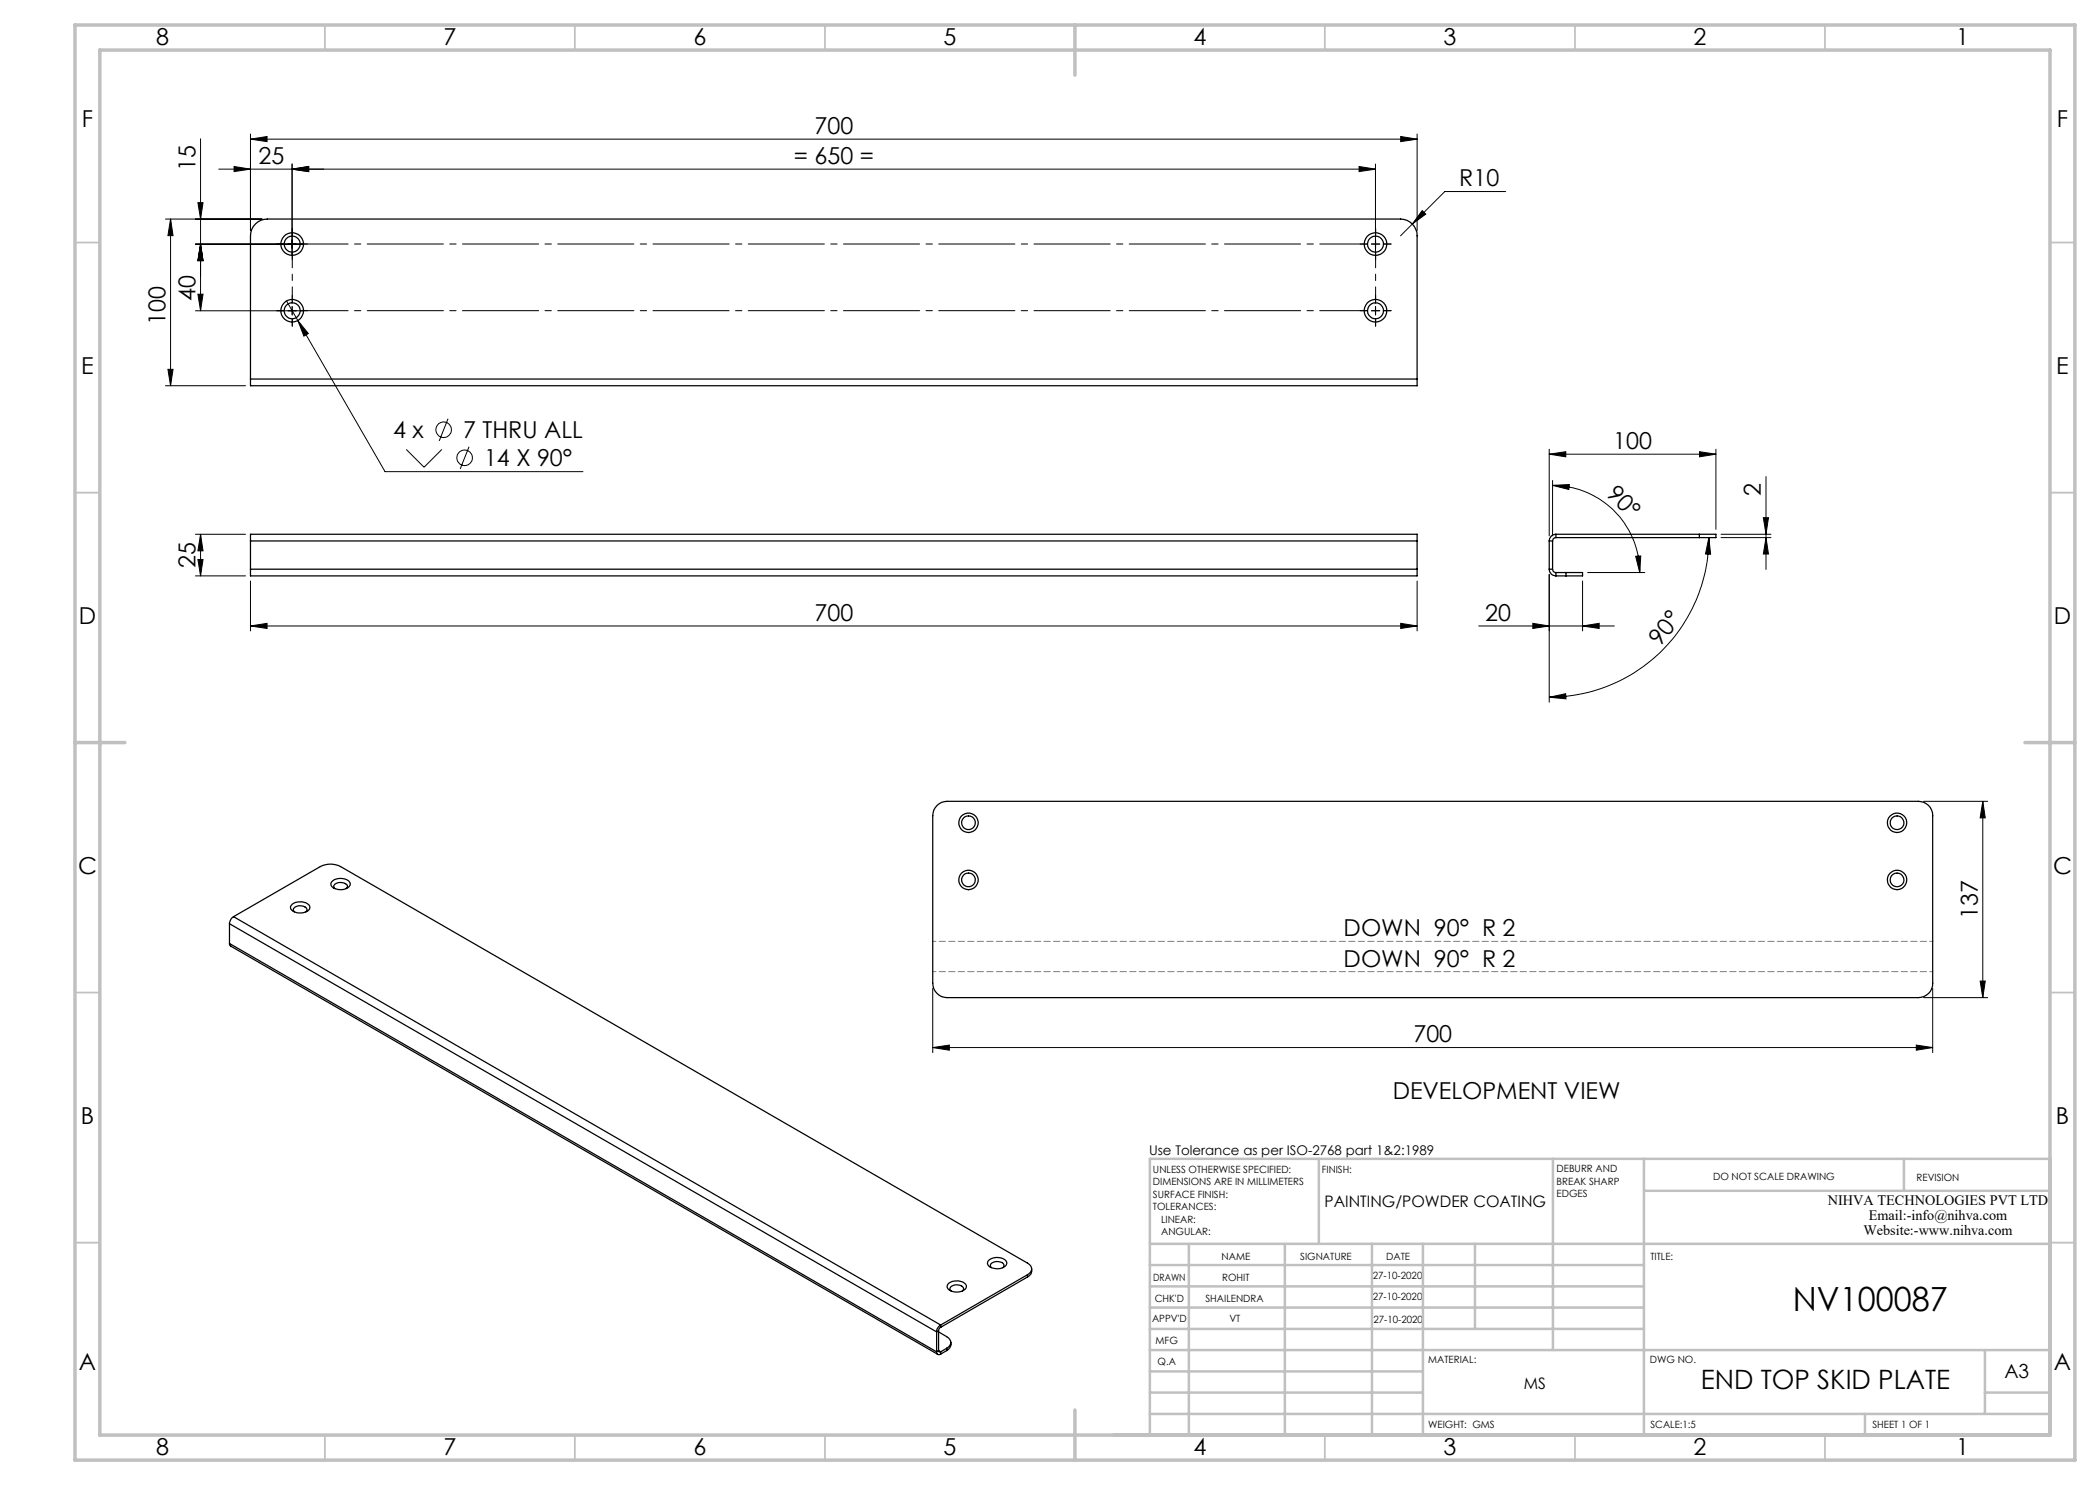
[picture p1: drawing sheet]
<svg xmlns="http://www.w3.org/2000/svg" width="420mm" height="297mm" viewBox="0 0 420 297" stroke-linecap="round" stroke-linejoin="round" font-family="sans-serif">
<g fill="none" stroke="#000" stroke-width=".2">
<path d="M40.1 27.8v34.4M46.8 33.3l3.3 .5-3.3 .5zM50.1 27.8l3.3-.5v1zM50.1 26.8v19.3M50.1 27.8h233.3M58.4 33.8l3.3-.5v1zM58.4 32.8v18.1M271.8 33.3l3.3 .5-3.3 .5zM275.1 32.8v18.1M275.1 33.8h-231.4M280.1 27.3l3.3 .5-3.3 .5zM283.4 26.8v19.3"/>
<path d="M301.1 38.3h-12.1l-8.9 8.9M33.1 43.8h19.3M34.1 43.8l.5 3.3h-1zM34.1 43.8v33.3M39.1 48.8h21.4M39.6 40.5h1l-.5 3.3zM39.6 58.8h1l-.5 3.4zM40.1 48.8l.5 3.3h-1zM274.3 48.8h1.6M284.4 42.1l.8 .7-2.7 2zM33.1 77.1h16M33.6 73.9h1l-.5 3.2z"/>
<path d="M39.1 62.2h21.4M57.3 60.2l2.3 3.9M58.4 61.3v1.7M59.6 64.1l2.1 2.6-.9 .5zM59.6 64.1l17.4 30.2h39.6M274.3 62.2h1.6M275.1 61.3v1.7M81.2 89.9l3.6 3.5 3.6-3.5M89.6 83.7l-1.8 4.5M93.8 89.4l-1.8 4.4M309.8 90.8l3.4-.5v1.1zM309.8 89.8v17.4"/>
<path d="M309.8 90.8h33.4M310.5 97.1l3.4-.2-.1 1zM310.5 97.1a17.4 17.4 0 0 1 17.4 17.4M310.5 96.1v11.1M339.9 90.3l3.3 .5-3.3 .6zM343.2 89.8v16.1M353.2 95.3v18.6M39.1 106.9h10M39.1 115.2h10M39.6 111.9h1l-.5 3.3zM40.1 106.9l.5 3.3h-1zM40.1 106.9v8.3"/>
<path d="M50.1 116.2v10M283.4 116.2v10M309.8 114.9v25.5M316.5 116.2v10M317.5 114.5h11.5M327.1 111.3l1.1-.1-.3 3.3zM341.8 107.5l.3 3.3h-1zM341.8 107.5a31.9 31.9 0 0 1-32 31.9M344.2 106.9h10M344.2 107.5h10M352.7 103.5h1l-.5 3.4zM353.2 107.5l.5 3.3h-1z"/>
<path d="M50.1 125.2l3.3-.5v1zM50.1 125.2h233.3M280.1 124.7l3.3 .5-3.3 .5zM295.7 125.2h27.2M306.6 124.7l3.2 .5-3.2 .5zM309.8 139.4l3.3-.7 .1 1.1zM316.5 125.2l3.3-.5v1zM384.7 160.3h12.8M396.6 160.3l.5 3.3h-1.1zM396.6 160.3v39.2M186.5 197.7v12.8M384.7 199.5h12.8"/>
<path d="M386.5 197.7v12.8M396 196.2h1.1l-.5 3.3zM186.5 209.5l3.4-.5v1zM186.5 209.5h200M383.3 209l3.2 .5-3.2 .5z"/>
<circle cx="88.7" cy="86" r="1.55"/>
<circle cx="92.9" cy="91.6" r="1.55"/>
</g>
<g fill="none" stroke="#000" stroke-width=".2" stroke-dasharray="15.2 1.3 1.3 1.3">
<path d="M56.8 48.8h-1.4M58.5 47.1v-1.4M58.5 50.5v1.4M60.1 48.8h1.5M273.5 48.8h-1.5M275.1 47.1v-1.4M275.1 50.5v1.4M275.1 48.8v-.8M275.1 48.8h-.8M275.1 48.8v.8M275.1 48.8h.9M276.8 48.8h1.4"/>
<path d="M56.8 62.1h-1.4M58.5 60.5v-1.5M58.5 63.8v1.4M58.5 62.1v-.8M58.5 62.1h-.9M58.5 62.1v.9M58.5 62.1h.8M60.1 62.1h1.5M273.5 62.1h-1.5M275.1 60.5v-1.5M275.1 63.8v1.4M275.1 62.1v-.8"/>
<path d="M275.1 62.1h-.8M275.1 62.1v.9M275.1 62.1h.9M276.8 62.1h1.4"/>
</g>
<path d="M60.1 48.8h213.4M60.1 62.1h213.4" fill="none" stroke="#000" stroke-width=".2" stroke-dasharray="15.2 1.3 1.3 1.3" stroke-dashoffset="5.7"/>
<path d="M58.5 60.5v-10M275.1 60.5v-10" fill="none" stroke="#000" stroke-width=".2" stroke-dasharray="15.2 1.3 1.3 1.3" stroke-dashoffset="12.1"/>
<path d="M186.6 188.3h200M186.6 194.3h200" fill="none" stroke="#808080" stroke-width=".2" stroke-dasharray="1.3 .6" stroke-dashoffset=".6"/>
<g fill="none" stroke="#c0c0c0" stroke-width=".35">
<path d="M65 5v5M115 5v5M165 5v5M265 5v5M315 5v5M365 5v5M15 48.5h5M410 48.5h5M15 98.5h5M410 98.5h5M15 198.5h5M410 198.5h5"/>
<path d="M15 248.5h5M410 248.5h5M65 287v5M115 287v5M165 287v5M265 287v5M315 287v5M365 287v5"/>
</g>
<g fill="none" stroke="#c0c0c0" stroke-width=".5">
<path d="M263.8 231.8v17M310.6 231.8v38.2M328.8 231.8v55.2M328.8 238.2h81.2M380.8 231.8v6.4M410 231.8h-180v55.2M230 248.8h180M230 257.3h98.8M230 253h98.8M237.8 248.8v38.2M257 248.8v38.2M274.4 248.8v38.2"/>
<path d="M284.6 248.8v38.2M295 248.8v17M230 265.8h98.8M230 261.5h98.8M230 278.5h54.6M230 274.3h54.6M230 270h180M397 278.5h13M397 270v12.8M230 282.8h180M373 282.8v4.2"/>
</g>
<path d="M15 5h400v287h-400zM20 10h390v277h-390zM215 5v10M15 148.5h10M405 148.5h10M215 282v10" fill="none" stroke="#c0c0c0" stroke-width=".7"/>
<g fill="#000">
<path d="M46.8 33.3l3.3 .5-3.3 .5zM58.4 33.8l3.3-.5v1zM50.1 27.8l3.3-.5v1zM280.1 27.3l3.3 .5-3.3 .5z"/>
<path d="M58.4 33.8l3.3-.5v1zM271.8 33.3l3.3 .5-3.3 .5zM59.6 64.1l1.2 3.1 .9-.5zM284.4 42.1l-1.9 2.7 2.7-2z"/>
<path d="M40.1 106.9l.5 3.3h-1zM39.6 111.9h1l-.5 3.3zM352.7 103.5h1l-.5 3.4zM353.2 107.5l.5 3.3h-1zM39.6 40.5h1l-.5 3.3zM40.1 48.8l.5 3.3h-1zM40.1 48.8l.5 3.3h-1zM39.6 58.8h1l-.5 3.4zM34.1 43.8l.5 3.3h-1zM33.6 73.9h1l-.5 3.2z"/>
<path d="M327.1 111.3l1.1-.1-.3 3.3zM310.5 97.1l3.4-.2-.1 1z"/>
<path d="M50.1 125.2l3.3-.5v1zM280.1 124.7l3.3 .5-3.3 .5z"/>
<path d="M309.8 139.4l3.3-.7 .1 1.1zM341.8 107.5l.3 3.3h-1z"/>
<path d="M306.6 124.7l3.2 .5-3.2 .5zM316.5 125.2l3.3-.5v1zM309.8 90.8l3.4-.5v1.1zM339.9 90.3l3.3 .5-3.3 .6z"/>
<path d="M396.6 160.3l.5 3.3h-1.1zM396 196.2h1.1l-.5 3.3z"/>
<path d="M186.5 209.5l3.4-.5v1zM383.3 209l3.2 .5-3.2 .5z"/>
</g>
<g fill="none" stroke="#000" stroke-width=".25">
<path d="M50.1 75.8v-28.6a3.4 3.4 0 0 1 3.3-3.4h226.7a3.3 3.3 0 0 1 3.3 3.4v28.6M50.1 75.8v1.3h233.3v-1.3M50.1 75.8h233.3M50.1 113.8v1.4h233.3v-1.4M50.1 108.2v-1.3h233.3v1.3M50.1 113.8h233.3M50.1 108.2h233.3M50.1 108.2v5.6M283.4 108.2v5.6M309.8 113.8a1.33 1.33 0 0 0 1.4 1.4M309.8 113.8h.7M309.8 108.2h.7"/>
<path d="M309.8 108.2v5.6M310.5 113.8a.66 .66 0 0 0 .7 .7M310.5 108.2v5.6M311.2 106.9a1.33 1.33 0 0 0-1.4 1.3M311.2 107.5a.66 .66 0 0 0-.7 .7M311.2 115.2h2M311.2 106.9h28.7M311.2 106.9v.6M311.2 114.5v.7M311.2 107.5h28.7M311.2 114.5h2M313.2 114.5h3.3v.7h-3.3"/>
<path d="M313.2 114.5v.7M339.9 106.9h3.3v.6h-3.3M339.9 106.9v.6M66.3 176.4a2.53 2.53 0 0 1 3.7 .2 1.6 1.6 0 0 1-2.1 1.3h-.4a1.11 1.11 0 0 1-1.2-1.5zM67 177.7a.6 .6 0 0 1-.2-.6 .6 .6 0 0 1 .5-.5 1.56 1.56 0 0 1 2.2 .7l-.2 .4M187.4 161.1a2.71 2.71 0 0 1 2-.8h194.3a2.83 2.83 0 0 1 2.8 2.8v33.6a2.83 2.83 0 0 1-2.8 2.8h-194.3a2.89 2.89 0 0 1-2.9-2.8v-33.6a2.71 2.71 0 0 1 .9-2zM45.9 188.7l.2 .5 141.4 81.7M45.9 184.7l141.4 81.7M45.9 188.7l141.4 81.7M45.9 184.7v4M46.7 183.3a1.83 1.83 0 0 0-.8 1.4M46.7 183.3l17.4-10a4.4 4.4 0 0 1 4 0l137.4 79.3a1.22 1.22 0 0 1 .8 1.2 1.22 1.22 0 0 1-.8 1.1"/>
<path d="M46.7 183.3l141.4 81.7M58.5 180.8a2.57 2.57 0 0 1 3.4 .5 1.17 1.17 0 0 1-1.2 1.2 2.22 2.22 0 0 1-2.6-.9v-.3zM58.9 182.4a.62 .62 0 0 1-.2-.7 .62 .62 0 0 1 .6-.4 1.56 1.56 0 0 1 2.1 .7l-.2 .4M189.8 256.6a2.57 2.57 0 0 1 3.5 .5 1.15 1.15 0 0 1-1.2 1.2 2.22 2.22 0 0 1-2.7-.9zM190.2 258.2a.62 .62 0 0 1-.2-.7 .62 .62 0 0 1 .6-.4 1.53 1.53 0 0 1 2.1 .7l-.2 .4M197.6 252.2a2.53 2.53 0 0 1 3.7 .2 1.6 1.6 0 0 1-2.1 1.3h-.4a1.12 1.12 0 0 1-1.2-1.5zM198.3 253.5a.62 .62 0 0 1-.2-.6 .62 .62 0 0 1 .6-.5 1.53 1.53 0 0 1 2.1 .7l-.2 .4M205.5 254.9l-17.4 10.1M205.5 254.9v.5M205.5 255.4l-17.4 10.1M206.3 253.8a1.46 1.46 0 0 1-.8 1.6M187.3 270.4a.5 .5 0 0 0 .3 .5 .5 .5 0 0 0 .5-.1"/>
<path d="M187.3 266.4v4M187.7 270.1a.27 .27 0 0 0 .1 .3 .27 .27 0 0 0 .3 0M187.7 266.4a3.8 3.8 0 0 1 2.4 1.8 1.24 1.24 0 0 1-.8 1.5M187.7 266.2l-.4 .2M187.7 266.2v3.9M187.7 270.1l-.4 .3M187.7 270.1l.4 .3M188.1 265a1.61 1.61 0 0 0-.8 1.4M188.1 265.5l-.3 .2-.1 .5M188.1 265v.5M188.1 270.4v.4M189.3 269.7l-1.2 .7"/>
<path d="M189.3 269.7v.4M189.3 270.1l-1.2 .7M190.2 268.5a1.51 1.51 0 0 1-.9 1.6"/>
<circle cx="58.4" cy="48.8" r="1.6"/>
<circle cx="58.4" cy="48.8" r="2.26"/>
<circle cx="275.1" cy="48.8" r="1.6"/>
<circle cx="275.1" cy="48.8" r="2.26"/>
<circle cx="58.4" cy="62.2" r="1.6"/>
<circle cx="58.4" cy="62.2" r="2.26"/>
<circle cx="275.1" cy="62.2" r="1.6"/>
<circle cx="275.1" cy="62.2" r="2.26"/>
<circle cx="193.7" cy="176" r="1.94"/>
<circle cx="193.7" cy="164.6" r="1.94"/>
<circle cx="193.7" cy="176" r="1.37"/>
<circle cx="193.7" cy="164.6" r="1.37"/>
<circle cx="379.4" cy="176" r="1.95"/>
<circle cx="379.4" cy="164.6" r="1.95"/>
<circle cx="379.4" cy="176" r="1.38"/>
<circle cx="379.4" cy="164.6" r="1.38"/>
</g>
<text font-size="6.7" x="358.6" y="262.2">NV100087</text>
<text font-size="5.3" x="340.2" y="277.8">END TOP SKID PLATE</text>
<g font-size="4.7">
<text x="31.2" y="9">8</text>
<text x="88.7" y="9">7</text>
<text x="138.7" y="9">6</text>
<text x="188.7" y="9">5</text>
<text x="238.7" y="9">4</text>
<text x="288.7" y="9">3</text>
<text x="338.7" y="9">2</text>
<text x="391.2" y="9">1</text>
<text x="16.4" y="25.5">F</text>
<text x="162.9" y="26.8">700</text>
<text x="411.4" y="25.5">F</text>
<text x="39.1" y="34.2" transform="rotate(-90 39.1 34.2)">15</text>
<text x="51.7" y="32.8">25</text>
<text x="158.8" y="32.8">= 650 =</text>
<text x="291.9" y="37.3">R10</text>
<text x="33.1" y="65.1" transform="rotate(-90 33.1 65.1)">100</text>
<text x="39.1" y="60.2" transform="rotate(-90 39.1 60.2)">40</text>
<text x="16.3" y="74.7">E</text>
<text x="411.2" y="74.7">E</text>
<text x="78.6" y="87.6">4 x</text>
<text x="92.6" y="87.6">7 THRU ALL</text>
<text x="322.7" y="89.8">100</text>
<text x="96.8" y="93.3">14 X 90°</text>
<text x="321.1" y="99" transform="rotate(45 321.1 99)">90°</text>
<text x="352.2" y="99.2" transform="rotate(-90 352.2 99.2)">2</text>
<text x="39.1" y="113.6" transform="rotate(-90 39.1 113.6)">25</text>
<text x="15.8" y="124.7">D</text>
<text x="162.9" y="124.2">700</text>
<text x="297.1" y="124.2">20</text>
<text x="410.8" y="124.7">D</text>
<text x="332" y="129.3" transform="rotate(-52 332 129.3)">90°</text>
<text x="15.6" y="174.7">C</text>
<text x="410.6" y="174.7">C</text>
<text x="395.6" y="183.8" transform="rotate(-90 395.6 183.8)">137</text>
<text x="268.7" y="187.3">DOWN 90° R 2</text>
<text x="268.7" y="193.3">DOWN 90° R 2</text>
<text x="282.7" y="208.5">700</text>
<text x="278.5" y="219.9">DEVELOPMENT VIEW</text>
<text x="16.2" y="224.7">B</text>
<text x="411.2" y="224.7">B</text>
<text x="15.8" y="274">A</text>
<text x="410.8" y="274">A</text>
<text x="31.2" y="291">8</text>
<text x="88.7" y="291">7</text>
<text x="138.7" y="291">6</text>
<text x="188.7" y="291">5</text>
<text x="238.7" y="291">4</text>
<text x="288.7" y="291">3</text>
<text x="338.7" y="291">2</text>
<text x="391.2" y="291">1</text>
</g>
<text font-size="3.9" x="400.9" y="275.5">A3</text>
<g font-size="3.2">
<text x="264.9" y="241.4">PAINTING/POWDER COATING</text>
<text x="304.8" y="277.9">MS</text>
</g>
<g font-size="2.9">
<text x="365.6" y="241">NIHVA TECHNOLOGIES PVT LTD</text>
<text x="373.8" y="244">Email:-info@nihva.com</text>
<text x="372.7" y="247">Website:-www.nihva.com</text>
</g>
<text font-size="2.7" x="229.8" y="231.1">Use Tolerance as per ISO-2768 part 1&amp;2:1989</text>
<g font-size="2">
<text x="230.6" y="234.6">UNLESS OTHERWISE SPECIFIED:</text>
<text x="230.6" y="237.1">DIMENSIONS ARE IN MILLIMETERS</text>
<text x="230.6" y="239.6">SURFACE FINISH:</text>
<text x="264.4" y="234.6">FINISH:</text>
<text x="311.3" y="234.5">DEBURR AND</text>
<text x="311.3" y="237">BREAK SHARP</text>
<text x="311.3" y="239.5">EDGES</text>
<text x="342.6" y="236">DO NOT SCALE DRAWING</text>
<text x="383.3" y="236.2">REVISION</text>
<text x="230.6" y="242.1">TOLERANCES:</text>
<text x="232.2" y="244.6">LINEAR:</text>
<text x="232.2" y="247.1">ANGULAR:</text>
<text x="244.3" y="252">NAME</text>
<text x="260" y="251.9">SIGNATURE</text>
<text x="277.2" y="251.9">DATE</text>
<text x="330.1" y="251.9">TITLE:</text>
<text x="230.6" y="256.1">DRAWN</text>
<text x="244.4" y="256.1">ROHIT</text>
<text x="274.5" y="255.9">27-10-2020</text>
<text x="230.9" y="260.3">CHK'D</text>
<text x="241.1" y="260.3">SHAILENDRA</text>
<text x="274.5" y="259.9">27-10-2020</text>
<text x="230.4" y="264.4">APPV'D</text>
<text x="231.1" y="268.8">MFG</text>
<text x="245.9" y="264.4">VT</text>
<text x="274.7" y="264.5">27-10-2020</text>
<text x="231.5" y="273">Q.A</text>
<text x="285.6" y="272.5">MATERIAL:</text>
<text x="330" y="272.5">DWG NO.</text>
<text x="285.6" y="285.5">WEIGHT: GMS</text>
<text x="330.1" y="285.6">SCALE:1:5</text>
<text x="374.5" y="285.6">SHEET 1 OF 1</text>
</g>
</svg>
